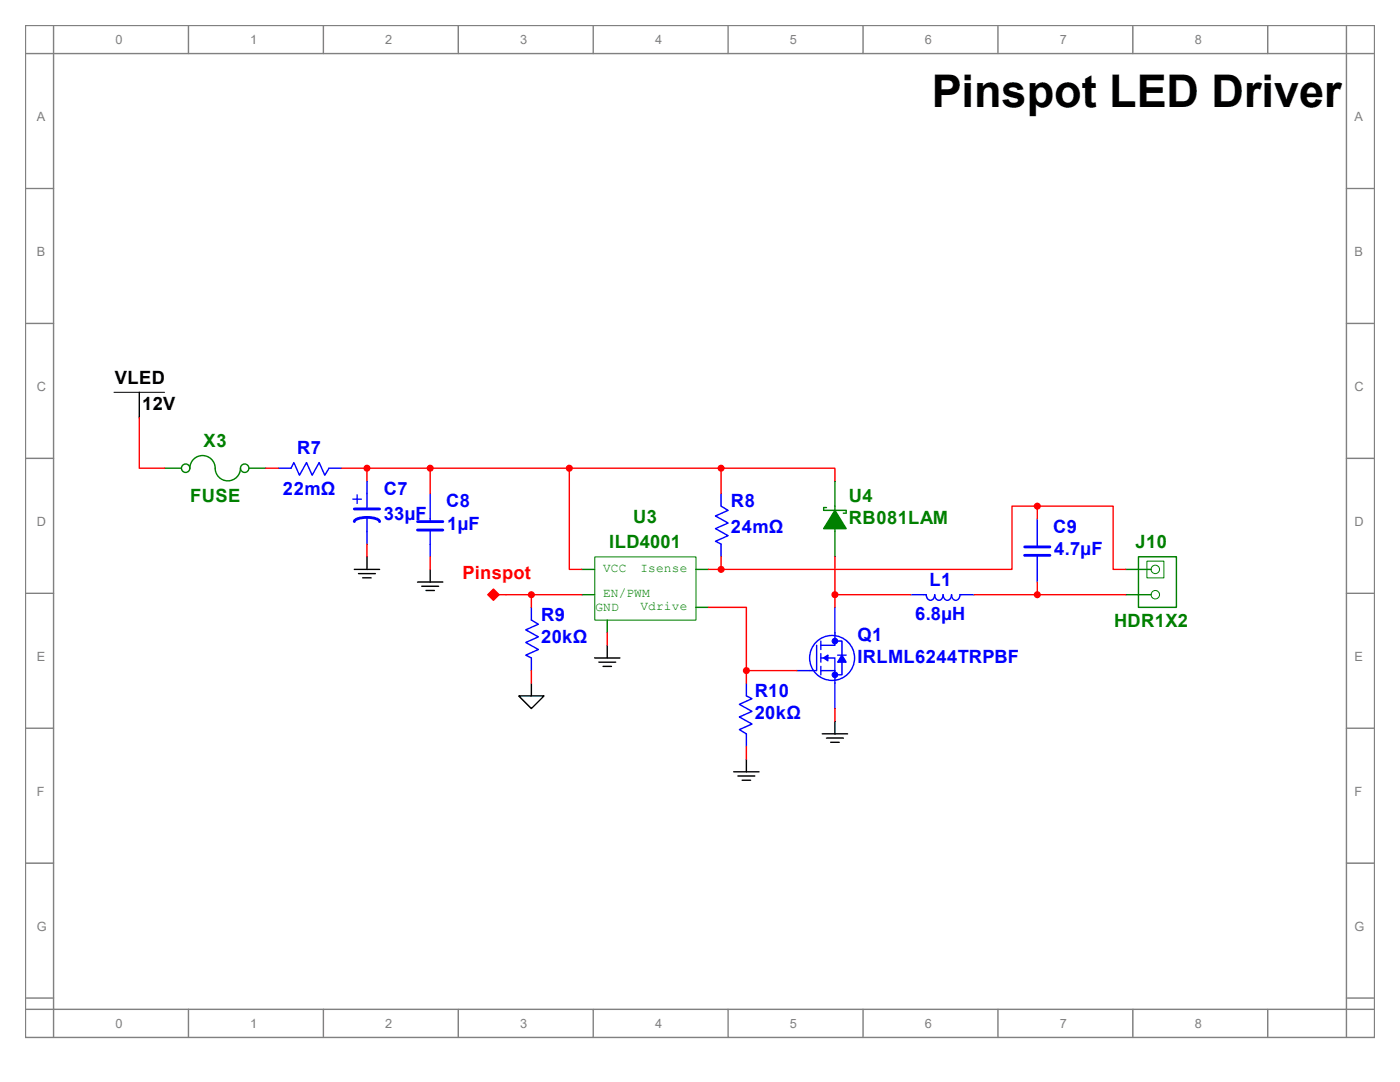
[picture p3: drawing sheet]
<svg xmlns="http://www.w3.org/2000/svg" width="279mm" height="216mm" viewBox="0 0 279 216" stroke-linecap="round" stroke-linejoin="round" font-family="sans-serif">
<g fill="none" stroke="#808080" stroke-width=".28">
<path d="M5.1 5.1h269.2v201.9h-269.2zM5.1 10.7h269.2M10.7 5.1v201.9M37.6 5.1v5.6M64.5 5.1v5.6M91.5 5.1v5.6M118.4 5.1v5.6M145.3 5.1v5.6M172.2 5.1v5.6M199.2 5.1v5.6M226.1 5.1v5.6M253 5.1v5.6"/>
<path d="M268.7 5.1v201.9M5.1 37.6h5.6M268.7 37.6h5.6M5.1 64.5h5.6M268.7 64.5h5.6M5.1 91.5h5.6M268.7 91.5h5.6M5.1 118.4h5.6M268.7 118.4h5.6M5.1 145.3h5.6M268.7 145.3h5.6M5.1 172.2h5.6"/>
<path d="M268.7 172.2h5.6M5.1 199.2h5.6M268.7 199.2h5.6M5.1 201.4h269.2M37.6 201.4v5.6M64.5 201.4v5.6M91.5 201.4v5.6M118.4 201.4v5.6M145.3 201.4v5.6M172.2 201.4v5.6M199.2 201.4v5.6M226.1 201.4v5.6"/>
<path d="M253 201.4v5.6"/>
</g>
<path d="M98.5 117.5l1.1 1.2-1.1 1.1-1.1-1.1z" fill-rule="evenodd" fill="#f00" stroke="#f00" stroke-width=".28"/>
<path d="M98.5 117.8l.8 .9-.8 .8-.9-.8z" fill="none" stroke="#f00" stroke-width=".28"/>
<path d="M98.5 118.4l.3 .3-.3 .2-.3-.2z" fill="none" stroke="#f00" stroke-width=".2"/>
<path d="M99.6 118.7h1.4" fill="none" stroke="#f00" stroke-width=".28"/>
<path d="M143.9 101l1.4 .8-2.5 1.2 2.5 1.4-2.5 1.1 2.5 1.4-2.5 1.1 1.1 .6" fill="none" stroke="#00f" stroke-width=".28"/>
<path d="M143.9 108.6v2.5" fill="none" stroke="#00f" stroke-width=".28"/>
<path d="M143.9 98.5v2.5M184.3 118.7h.6a.88 .88 0 0 0 .8 1.1 .88 .88 0 0 0 .8-1.1 .88 .88 0 0 0 .9 1.1 .88 .88 0 0 0 .8-1.1 .88 .88 0 0 0 .9 1.1 .88 .88 0 0 0 .8-1.1 .88 .88 0 0 0 .8 1.1 .88 .88 0 0 0 .9-1.1h.3" fill="none" stroke="#00f" stroke-width=".28"/>
<path d="M22.7 78.3h10.1" fill="none" stroke="#000" stroke-width=".2"/>
<path d="M27.8 78.3v5" fill="none" stroke="#000" stroke-width=".28"/>
<path d="M191.9 118.7h2.5" fill="none" stroke="#00f" stroke-width=".28"/>
<path d="M181.8 118.7h2.5" fill="none" stroke="#00f" stroke-width=".28"/>
<g fill="none" stroke="#008000" stroke-width=".2">
<path d="M228.9 112h3.4v3.3h-3.4z"/>
<circle cx="230.6" cy="113.6" r=".84"/>
<circle cx="230.6" cy="118.7" r=".84"/>
</g>
<path d="M227.2 111.1h7.6v10.1h-7.6zM227.2 113.6h2.5M227.2 118.7h2.5" fill="none" stroke="#008000" stroke-width=".28"/>
<path d="M224.7 113.6h2.5" fill="none" stroke="#008000" stroke-width=".28"/>
<path d="M164.9 101.3h-.5v.5h4.5v.6h-.6M166.6 101v5M224.7 118.7h2.5" fill="none" stroke="#008000" stroke-width=".28"/>
<path d="M166.6 101.8l2.3 3.7h-4.5z" fill="#008000" stroke="#008000" stroke-width=".28"/>
<path d="M166.6 106v5.1" fill="none" stroke="#008000" stroke-width=".28"/>
<path d="M166.6 95.9v5.1" fill="none" stroke="#008000" stroke-width=".28"/>
<path d="M85.9 103.5v.6M85.9 105.8v2.8" fill="none" stroke="#00f" stroke-width=".28"/>
<path d="M83.3 104.1h5.1M83.3 105.8h5.1" fill="none" stroke="#00f" stroke-width=".56"/>
<path d="M85.9 108.6v2.5" fill="none" stroke="#00f" stroke-width=".28"/>
<path d="M85.9 98.5v5" fill="none" stroke="#00f" stroke-width=".28"/>
<path d="M37.9 93.4a2.52 2.52 0 0 1 2.5-2.5 2.52 2.52 0 0 1 2.5 2.5 2.52 2.52 0 0 0 2.6 2.5 2.52 2.52 0 0 0 2.5-2.5" fill="none" stroke="#008000" stroke-width=".28"/>
<g fill="none" stroke="#008000" stroke-width=".28">
<path d="M49.7 93.4h3.3"/>
<circle cx="48.8" cy="93.4" r=".84"/>
</g>
<g fill="none" stroke="#008000" stroke-width=".28">
<path d="M32.8 93.4h3.4"/>
<circle cx="37.1" cy="93.4" r=".84"/>
</g>
<path d="M27.8 83.3v10.1h5" fill="none" stroke="#f00" stroke-width=".28"/>
<path d="M118.7 111.1h20.2v12.6h-20.2z" fill="none" stroke="#008000" stroke-width=".2"/>
<path d="M116.1 113.6h2.6" fill="none" stroke="#008000" stroke-width=".28"/>
<path d="M121.2 123.7v2.5" fill="none" stroke="#008000" stroke-width=".28"/>
<path d="M116.1 118.7h2.6" fill="none" stroke="#008000" stroke-width=".28"/>
<path d="M138.9 121.2h2.5" fill="none" stroke="#008000" stroke-width=".28"/>
<path d="M138.9 113.6h2.5" fill="none" stroke="#008000" stroke-width=".28"/>
<g fill="#f00" stroke="#f00" stroke-width=".28">
<circle cx="85.9" cy="93.4" r=".56"/>
<circle cx="143.9" cy="113.6" r=".56"/>
<circle cx="143.9" cy="93.4" r=".56"/>
<circle cx="113.6" cy="93.4" r=".56"/>
</g>
<path d="M113.6 93.4v20.2h2.5M143.9 93.4h22.7v2.5M143.9 93.4h-58v5.1M143.9 93.4v5.1M143.9 111.1v2.5h-2.5" fill="none" stroke="#f00" stroke-width=".28"/>
<g fill="none" stroke="#00f" stroke-width=".28">
<path d="M163 128.8v5h-1.4M163.8 131.3h2.8v2.5M163.8 133.8h2.8v2.5M163.8 127.9v1.7M163.8 130.4v1.7M163.8 133v1.7M166.6 126.2v2.6h-2.8M166.6 127.9h1.4v6.8h-1.4M167.2 130.7h1.7"/>
<circle cx="166.1" cy="131.3" r="4.5"/>
</g>
<g fill="#00f" stroke="#00f" stroke-width=".28">
<path d="M164.4 131.3l.8-.6v1.1z"/>
<path d="M168 130.7l.9 1.4h-1.7z"/>
</g>
<g fill="#00f" stroke="#00f" stroke-width=".2">
<circle cx="166.6" cy="134.7" r=".56"/>
<circle cx="166.6" cy="127.9" r=".56"/>
</g>
<path d="M166.6 121.2v5" fill="none" stroke="#00f" stroke-width=".28"/>
<path d="M159.1 133.8h2.5" fill="none" stroke="#00f" stroke-width=".28"/>
<path d="M149 138.9l1.1 .5-2.5 1.1 2.5 1.4-2.5 1.2 2.5 1.4-2.5 1.1 1.4 .8M166.6 136.3v5.1" fill="none" stroke="#00f" stroke-width=".28"/>
<g fill="#f00" stroke="#f00" stroke-width=".28">
<circle cx="166.6" cy="118.7" r=".56"/>
<circle cx="149" cy="133.8" r=".56"/>
</g>
<path d="M166.6 118.7h15.2M166.6 111.1v10.1M149 133.8h10.1" fill="none" stroke="#f00" stroke-width=".28"/>
<path d="M149 136.3v2.6" fill="none" stroke="#00f" stroke-width=".28"/>
<path d="M58.1 93.4l.5-1.1 1.2 2.5 1.4-2.5 1.1 2.5 1.4-2.5 1.1 2.5 .9-1.4M149 146.4v2.6" fill="none" stroke="#00f" stroke-width=".28"/>
<path d="M149 133.8v2.5" fill="none" stroke="#f00" stroke-width=".28"/>
<path d="M55.6 93.4h2.5" fill="none" stroke="#00f" stroke-width=".28"/>
<path d="M65.7 93.4h2.5M70.4 99.6h1.7M71.3 98.8v1.6M73.2 98.5v3.1M73.2 103.2v2.8" fill="none" stroke="#00f" stroke-width=".28"/>
<path d="M53 93.4h2.6M68.2 93.4h17.7" fill="none" stroke="#f00" stroke-width=".28"/>
<circle cx="73.2" cy="93.4" r=".56" fill="#f00" stroke="#f00" stroke-width=".28"/>
<path d="M70.7 104.1a2.58 2.58 0 0 1 2.5-.9l.7 .1a2.16 2.16 0 0 1 1.9 .8M70.7 101.6h5.1" fill="none" stroke="#00f" stroke-width=".56"/>
<path d="M73.2 106v2.6" fill="none" stroke="#00f" stroke-width=".28"/>
<path d="M73.2 95.9v2.6M207 108.6v.5M207 110.8v2.8" fill="none" stroke="#00f" stroke-width=".28"/>
<path d="M73.2 93.4v2.5M141.4 121.2h7.6v12.6" fill="none" stroke="#f00" stroke-width=".28"/>
<path d="M204.5 109.1h5M204.5 110.8h5" fill="none" stroke="#00f" stroke-width=".56"/>
<path d="M207 113.6v2.5" fill="none" stroke="#00f" stroke-width=".28"/>
<path d="M207 103.5v5.1M106 123.7l1.4 .9-2.5 1.1 2.5 1.4-2.5 1.1 2.5 1.4-2.5 1.1 1.1 .6" fill="none" stroke="#00f" stroke-width=".28"/>
<g fill="#f00" stroke="#f00" stroke-width=".28">
<circle cx="207" cy="118.7" r=".56"/>
<circle cx="207" cy="101" r=".56"/>
<circle cx="106" cy="118.7" r=".56"/>
</g>
<path d="M101 118.7h15.1M194.4 118.7h30.3M207 101h15.2v12.6h2.5M207 101h-5v12.6h-58.1M207 101v2.5M207 116.1v2.6" fill="none" stroke="#f00" stroke-width=".28"/>
<path d="M106 131.3v2.5" fill="none" stroke="#00f" stroke-width=".28"/>
<path d="M106 121.2v2.5" fill="none" stroke="#00f" stroke-width=".28"/>
<path d="M73.2 108.6v2.5M85.9 111.1v2.5M106 118.7v2.5M106 133.8v2.5M121.2 126.2v2.6M149 149v2.5M166.6 141.4v2.5" fill="none" stroke="#f00" stroke-width=".28"/>
<g fill="none" stroke="#000" stroke-width=".28">
<path d="M70.7 113.6h5.1M71.5 114.5h3.4M72.4 115.3h1.7M73.2 111.1v2.5M83.3 116.1h5.1M84.2 117h3.3M85 117.8h1.7M85.9 113.6v2.5M103.5 138.9h5.1l-2.6 2.5zM106 136.3v2.6M118.7 131.3h5M119.5 132.1h3.4"/>
<path d="M120.3 133h1.7M121.2 128.8v2.5M146.4 154h5.1M147.3 154.8h3.3M148.1 155.7h1.7M149 151.5v2.5M164.1 146.4h5M164.9 147.3h3.4M165.8 148.1h1.7M166.6 143.9v2.5"/>
</g>
<text font-size="9" x="186" y="21.3">Pinspot LED Driver</text>
<g font-size="3.6">
<text x="22.9" y="76.5">VLED</text>
<text x="28.4" y="81.9">12V</text>
</g>
<g font-size="3.6" fill="#008000">
<text x="40.6" y="89.2">X3</text>
<text x="37.9" y="100.1">FUSE</text>
<text x="169.4" y="100.1">U4</text>
<text x="126.4" y="104.3">U3</text>
<text x="169.4" y="104.6">RB081LAM</text>
<text x="121.6" y="109.3">ILD4001</text>
<text x="226.6" y="109.3">J10</text>
<text x="222.3" y="125.1">HDR1X2</text>
</g>
<g font-size="3.6" fill="#00f">
<text x="59.3" y="90.6">R7</text>
<text x="56.5" y="98.7">22mΩ</text>
<text x="76.6" y="98.7">C7</text>
<text x="89" y="101.2">C8</text>
<text x="145.9" y="101.2">R8</text>
<text x="76.6" y="103.7">33µF</text>
<text x="89.2" y="105.7">1µF</text>
<text x="145.9" y="106.3">24mΩ</text>
<text x="210.2" y="106.3">C9</text>
<text x="210.4" y="110.7">4.7µF</text>
<text x="185.5" y="116.9">L1</text>
<text x="108" y="123.9">R9</text>
<text x="182.6" y="123.7">6.8µH</text>
<text x="108" y="128.4">20kΩ</text>
<text x="171.1" y="127.8">Q1</text>
<text x="171.1" y="132.3">IRLML6244TRPBF</text>
<text x="150.6" y="139.1">R10</text>
<text x="150.6" y="143.6">20kΩ</text>
</g>
<text font-size="3.6" fill="#f00" x="92.3" y="115.5">Pinspot</text>
<g font-size="2.5" fill="#808080">
<text x="23" y="8.8">0</text>
<text x="50" y="8.8">1</text>
<text x="76.9" y="8.8">2</text>
<text x="103.8" y="8.8">3</text>
<text x="130.7" y="8.8">4</text>
<text x="157.6" y="8.8">5</text>
<text x="184.6" y="8.8">6</text>
<text x="211.5" y="8.8">7</text>
<text x="238.4" y="8.8">8</text>
<text x="7.3" y="24.2">A</text>
<text x="270.3" y="24.2">A</text>
<text x="7.3" y="51.1">B</text>
<text x="270.3" y="51.1">B</text>
<text x="7.3" y="78">C</text>
<text x="270.3" y="78">C</text>
<text x="7.3" y="104.9">D</text>
<text x="270.3" y="104.9">D</text>
<text x="7.3" y="131.9">E</text>
<text x="270.3" y="131.9">E</text>
<text x="7.3" y="158.8">F</text>
<text x="270.3" y="158.8">F</text>
<text x="7.3" y="185.7">G</text>
<text x="270.3" y="185.7">G</text>
<text x="23" y="205.1">0</text>
<text x="50" y="205.1">1</text>
<text x="76.9" y="205.1">2</text>
<text x="103.8" y="205.1">3</text>
<text x="130.7" y="205.1">4</text>
<text x="157.6" y="205.1">5</text>
<text x="184.6" y="205.1">6</text>
<text x="211.5" y="205.1">7</text>
<text x="238.4" y="205.1">8</text>
</g>
<g font-size="2.5" fill="#008000">
<text x="120.4" y="114.1">VCC</text>
<text x="120.4" y="119.2">EN/PWM</text>
<text x="127.8" y="114.1">Isense</text>
<text x="118.8" y="121.8">GND</text>
<text x="127.8" y="121.7">Vdrive</text>
</g>
</svg>
